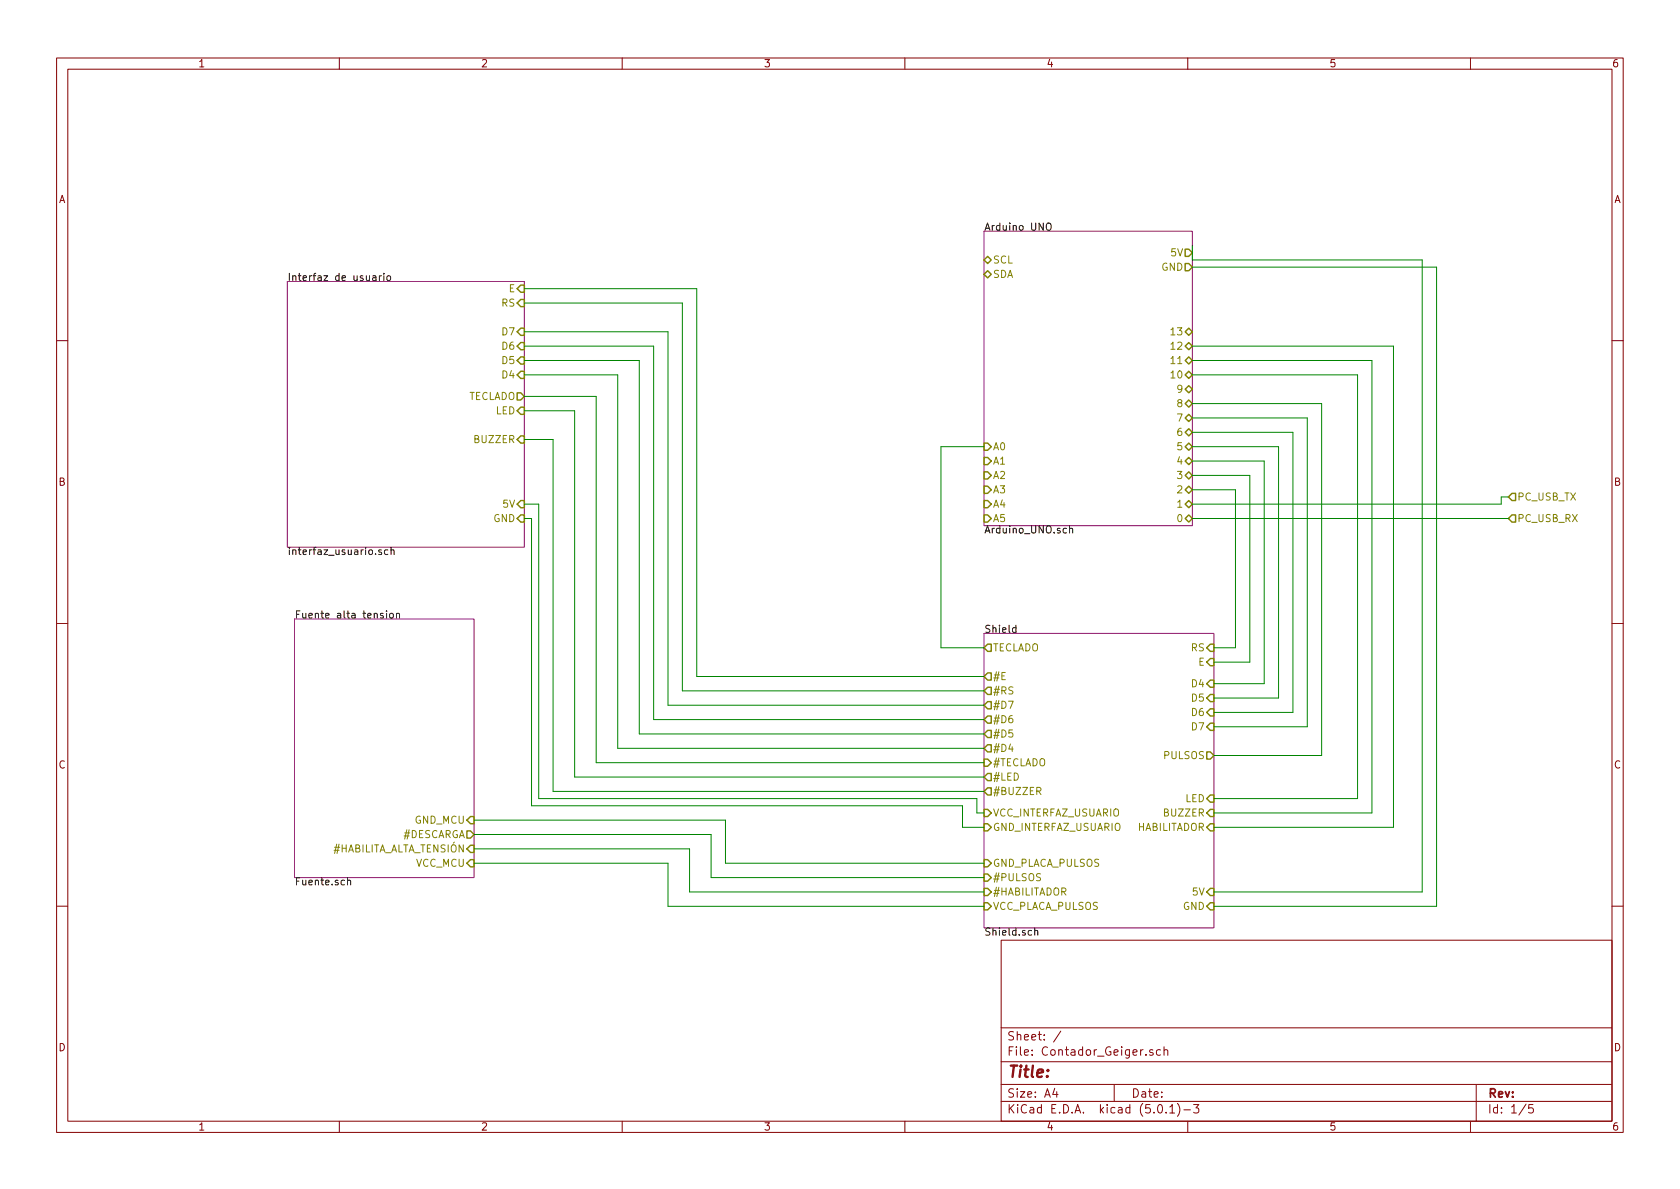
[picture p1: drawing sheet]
<svg xmlns="http://www.w3.org/2000/svg" width="297mm" height="210mm" viewBox="0 0 297 210" stroke-linecap="round" stroke-linejoin="round" font-family="sans-serif">
<g fill="none" stroke="#840000" stroke-width=".18">
<path d="M10 10.3h277v189.9h-277zM12 12.2h273v186.1h-273zM60 10.3v1.9M110 10.3v1.9M160 10.3v1.9M210 10.3v1.9M260 10.3v1.9M10 60.2h2M285 60.2h2M10 110.3h2M285 110.3h2M10 160.2h2"/>
<path d="M177 166.3h108v32h-108zM285 160.2h2M60 198.3v1.9M110 198.3v1.9M160 198.3v1.9M177 194.8h108M177 191.8h108M177 187.8h108M177 181.8h108M186.5 192.5l-.4 1h1M186.8 193v1M187.6 182.3l-1.3 2"/>
<path d="M197 191.8v3M203.8 185.7a.37 .37 0 0 0-.5 .1v.2l.5 .2 .1 .1-.2 .3-.4-.1M204.8 195.5l.4-.2a.94 .94 0 0 1 0 1.5 .79 .79 0 0 1-.4-1.3zM205.2 185.7l-.5-.1-.2 .3v.6l.2 .1 .5-.1M205.8 185.7h.1a.37 .37 0 0 1 .6 .1v.8M205.8 185.1v1.5M206.2 196.7v.1M206.8 195.8l.5-.5v1.5M206.8 196.8h.9M208.2 195.1a1.71 1.71 0 0 1 0 2.3M209.3 196.3h1.2M210 198.3v1.9"/>
<path d="M211 195.3h1l-.5 .6 .4 .1v.7l-.2 .1-.7-.1M260 198.3v1.9M261 191.8v6.5M269.8 195.2l-1.2 2M271 195.3h-.7v.7l.2-.1 .5 .1 .1 .2-.1 .5-.2 .1-.5-.1"/>
</g>
<path d="M50.8 49.8h41.9v47h-41.9zM174 40.9h36.8v52.1h-36.8zM52.1 109.5h31.7v45.7h-31.7zM174 112h40.6v52.1h-40.6z" fill="none" stroke="#840084" stroke-width=".18"/>
<g fill="none" stroke="#000" stroke-width=".18">
<path d="M185.1 39.6l.2-.2a.45 .45 0 0 1 .6 .5v.4l-.2 .4h-.5a.92 .92 0 0 1-.1-1.1zM65.9 48.8h.5l.1 .8M66.5 49.1h-.5l-.1 .2v.2h.6M67.1 48.8v.8M67.4 48.8h-.2l-.1 .2M67.9 48.3v.2M67.9 48.8v.8M68.5 48.9l.2-.1 .3 .1 .1 .5-.2 .1-.2 .1-.2-.1zM67.4 97.3l-.3-.1-.1 .2v.2l.4 .1v.3h-.4M68.6 97.3l-.4-.1-.2 .3 .1 .5h.5M69.1 97.4l.2-.2 .3 .1 .1 .8M69.1 96.8v1.3"/>
<path d="M189.1 93.5l.2-.1 .3 .1 .1 .8M189.1 93v1.3M67.7 108.5h-.3l-.1 .1v.2l.4 .1v.3h-.4M68.4 108v.1M68.4 108.5v.8M68.9 108.6l.2-.1 .4 .1v.5l-.1 .1-.3 .1-.2-.1zM70.1 108.6l.2-.1h.3v.8M70.1 108.5v.8M179.6 111h-.4l-.2 .2 .1 .6h.5M179.6 110.6v1.2M61.4 155.8l.2-.2 .3 .1 .1 .8M61.4 155.2v1.3"/>
<path d="M183 164.7l.1-.2 .3 .1 .1 .8M183 164.1v1.3"/>
</g>
<g fill="none" stroke="#848400" stroke-width=".25">
<path d="M91.4 51l.7-.6h.6v1.3h-.6zM92.1 53h.6v1.2h-.6l-.7-.6zM92.1 58h.6v1.3h-.6l-.7-.6zM174 46l.6-.7 .7 .7-.7 .6zM174 48.5l.6-.6 .7 .6-.7 .6zM209.5 58.7l.7-.7 .6 .7-.6 .6zM209.5 44.1h.7l.6 .6-.6 .6h-.7zM209.5 46.6h.7l.6 .6-.6 .7h-.7zM91.4 61.2l.7-.6h.6v1.2h-.6zM91.4 69.5h.7l.6 .6-.6 .6h-.7zM92.1 63.1h.6v1.3h-.6l-.7-.7zM92.1 65.7h.6v1.2h-.6l-.7-.6z"/>
<path d="M92.1 72h.6v1.3h-.6l-.7-.7zM92.1 77.1h.6v1.3h-.6l-.7-.7zM174 78.4h.6l.7 .6-.7 .6h-.6zM209.5 71.4l.7-.7 .6 .7-.6 .6zM209.5 68.8l.7-.6 .6 .6-.6 .7zM209.5 66.3l.7-.6 .6 .6-.6 .6zM209.5 63.7l.7-.6 .6 .6-.6 .7zM209.5 61.2l.7-.6 .6 .6-.6 .6zM209.5 73.9l.7-.6 .6 .6-.6 .6zM209.5 76.4l.7-.6 .6 .6-.6 .7zM209.5 79l.7-.6 .6 .6-.6 .6zM92.1 88.5h.6v1.3h-.6l-.7-.7z"/>
<path d="M92.1 91.1h.6v1.2h-.6l-.7-.6zM174 91.1h.6l.7 .6-.7 .6h-.6zM174 88.5h.6l.7 .6-.7 .7h-.6zM174 86h.6l.7 .6-.7 .6h-.6zM174 83.4h.6l.7 .7-.7 .6h-.6zM174 80.9h.6l.7 .6-.7 .7h-.6zM209.5 81.5l.7-.6 .6 .6-.6 .7zM209.5 84.1l.7-.7 .6 .7-.6 .6zM209.5 86.6l.7-.6 .6 .6-.6 .6zM209.5 89.1l.7-.6 .6 .6-.6 .7zM209.5 91.7l.7-.6 .6 .6-.6 .6zM267.3 87.2h.7v1.3h-.7l-.6-.6z"/>
<path d="M267.3 91.1h.7v1.2h-.7l-.6-.6zM174.6 113.9h.7v1.3h-.7l-.6-.7zM174.6 119h.7v1.3h-.7l-.6-.7zM214 113.9h.6v1.3h-.6l-.6-.7zM214 116.5h.6v1.2h-.6l-.6-.6zM174 134.2h.6l.7 .7-.7 .6h-.6zM174.6 121.5h.7v1.3h-.7l-.6-.6zM174.6 124.1h.7v1.2h-.7l-.6-.6zM174.6 126.6h.7v1.3h-.7l-.6-.7zM174.6 129.2h.7v1.2h-.7l-.6-.6zM174.6 131.7h.7v1.3h-.7l-.6-.7zM174.6 136.8h.7v1.2h-.7l-.6-.6z"/>
<path d="M174.6 139.3h.7v1.3h-.7l-.6-.7zM213.4 133h.6l.6 .6-.6 .6h-.6zM214 127.9h.6v1.3h-.6l-.6-.7zM214 125.3h.6v1.3h-.6l-.6-.6zM214 122.8h.6v1.3h-.6l-.6-.7zM214 120.3h.6v1.2h-.6l-.6-.6zM82.5 146.9h.7l.6 .7-.6 .6h-.7zM83.2 149.5h.6v1.2h-.6l-.7-.6zM83.2 152h.6v1.3h-.6l-.7-.7zM83.2 144.4h.6v1.3h-.6l-.7-.7zM174 154.6h.6l.7 .6-.7 .6h-.6zM174 157.1h.6l.7 .6-.7 .7h-.6z"/>
<path d="M174 159.6h.6l.7 .7-.7 .6h-.6zM174 152h.6l.7 .6-.7 .7h-.6zM174 143.1h.6l.7 .7-.7 .6h-.6zM174 145.7h.6l.7 .6-.7 .6h-.6zM214 140.6h.6v1.3h-.6l-.6-.7zM214 157.1h.6v1.3h-.6l-.6-.7zM214 159.6h.6v1.3h-.6l-.6-.6zM214 143.1h.6v1.3h-.6l-.6-.6zM214 145.7h.6v1.2h-.6l-.6-.6z"/>
</g>
<g fill="none" stroke="#008400" stroke-width=".18">
<path d="M92.7 58.7h25.4v66h55.9M92.7 51h30.5v68.6h50.8M92.7 53.6h27.9v68.6h53.4M210.8 47.2h43.2v113.1h-39.4M210.8 43.4v2.6h40.7v111.7h-36.9M92.7 63.7h20.3v66.1h61M92.7 61.2h22.9v66h58.4M92.7 66.3h16.5v66h64.8M92.7 70.1h12.7v64.8h68.6M92.7 72.6h8.9v64.8h72.4M92.7 77.7h5.1v62.2h76.2M174 79h-7.6v35.5h7.6"/>
<path d="M210.8 79h15.3v44.4h-11.5M210.8 76.4h17.8v49.6h-14M210.8 73.9h20.3v54.6h-16.5M210.8 71.4h22.9v62.2h-19.1M210.8 63.7h31.8v80.1h-28M210.8 61.2h35.6v85.1h-31.8M210.8 66.3h29.2v74.9h-25.4M92.7 89.1h2.5v52.1h77.5v2.6h1.3M92.7 91.7h1.3v50.8h76.2v3.8h3.8M210.8 86.6h7.6v27.9h-3.8M210.8 84.1h10.2v33h-6.4M210.8 81.5h12.7v39.4h-8.9"/>
<path d="M210.8 91.7h55.9M266.7 87.9h-1.3v1.2h-54.6M83.8 150.1h38.1v7.6h52.1M83.8 152.6h34.3v7.7h55.9M83.8 145h44.5v7.6h45.7M83.8 147.6h41.9v7.6h48.3"/>
</g>
<text font-size="2.8" fill="#840000" x="178" y="190.5">Title:</text>
<g font-size="2.1" fill="#840000">
<text x="178" y="184">Sheet: /</text>
<text x="178" y="186.7">File: Contador_Geiger.sch</text>
<text x="178" y="196.9">KiCad E.D.A. kicad (5.0.1)-3</text>
<text x="178" y="194.1">Size: A4</text>
<text x="200" y="194.1">Date:</text>
<text x="263" y="194.1">Rev:</text>
<text x="263" y="196.9">Id: 1/5</text>
</g>
<g font-size="1.8" fill="#840000">
<text x="35" y="11.9">1</text>
<text x="85" y="11.9">2</text>
<text x="135" y="11.9">3</text>
<text x="185" y="11.9">4</text>
<text x="235" y="11.9">5</text>
<text x="285" y="11.9">6</text>
<text x="10.4" y="35.9">A</text>
<text x="285.4" y="35.9">A</text>
<text x="10.4" y="85.9">B</text>
<text x="285.4" y="85.9">B</text>
<text x="10.4" y="135.9">C</text>
<text x="285.4" y="135.9">C</text>
<text x="10.4" y="185.9">D</text>
<text x="285.4" y="185.9">D</text>
<text x="35" y="199.9">1</text>
<text x="85" y="199.9">2</text>
<text x="135" y="199.9">3</text>
<text x="185" y="199.9">4</text>
<text x="235" y="199.9">5</text>
<text x="285" y="199.9">6</text>
</g>
<g font-size="1.8">
<text x="174" y="40.8">Arduino UNO</text>
<text x="50.8" y="49.7">Interfaz de usuario</text>
<text x="174" y="94.3">Arduino_UNO.sch</text>
<text x="50.8" y="98.1">interfaz_usuario.sch</text>
<text x="52.1" y="109.4">Fuente alta tension</text>
<text x="174" y="111.9">Shield</text>
<text x="52.1" y="156.6">Fuente.sch</text>
<text x="174" y="165.4">Shield.sch</text>
</g>
<g font-size="1.8" fill="#848400">
<text x="175.5" y="46.6">SCL</text>
<text x="205.4" y="47.9">GND</text>
<text x="207.1" y="45.3">5V</text>
<text x="90" y="51.7">E</text>
<text x="175.5" y="49.1">SDA</text>
<text x="88.7" y="54.2">RS</text>
<text x="88.9" y="59.3">D7</text>
<text x="207.3" y="59.3">13</text>
<text x="88.9" y="61.8">D6</text>
<text x="88.9" y="64.4">D5</text>
<text x="207.3" y="64.4">11</text>
<text x="207.3" y="61.8">12</text>
<text x="82.6" y="70.7">TECLADO</text>
<text x="88.9" y="66.9">D4</text>
<text x="207.3" y="66.9">10</text>
<text x="208.3" y="69.5">9</text>
<text x="87.7" y="73.3">LED</text>
<text x="208.3" y="72">8</text>
<text x="208.3" y="74.5">7</text>
<text x="208.3" y="77.1">6</text>
<text x="84" y="78.4">BUZZER</text>
<text x="175.5" y="82.2">A1</text>
<text x="175.5" y="79.6">A0</text>
<text x="208.3" y="79.6">5</text>
<text x="208.3" y="82.2">4</text>
<text x="89" y="89.8">5V</text>
<text x="175.5" y="89.8">A4</text>
<text x="175.5" y="87.2">A3</text>
<text x="175.5" y="84.7">A2</text>
<text x="208.3" y="84.7">3</text>
<text x="208.3" y="87.2">2</text>
<text x="208.3" y="89.8">1</text>
<text x="268.2" y="88.5">PC_USB_TX</text>
<text x="87.2" y="92.3">GND</text>
<text x="175.5" y="92.3">A5</text>
<text x="208.3" y="92.3">0</text>
<text x="268.2" y="92.3">PC_USB_RX</text>
<text x="175.5" y="115.2">TECLADO</text>
<text x="210.6" y="115.2">RS</text>
<text x="211.9" y="117.7">E</text>
<text x="175.5" y="120.3">#E</text>
<text x="175.5" y="122.8">#RS</text>
<text x="175.5" y="125.3">#D7</text>
<text x="210.8" y="124.1">D5</text>
<text x="210.8" y="121.5">D4</text>
<text x="175.5" y="127.9">#D6</text>
<text x="175.5" y="130.4">#D5</text>
<text x="210.8" y="129.2">D7</text>
<text x="210.8" y="126.6">D6</text>
<text x="175.5" y="135.5">#TECLADO</text>
<text x="175.5" y="133">#D4</text>
<text x="205.8" y="134.2">PULSOS</text>
<text x="175.5" y="138">#LED</text>
<text x="175.5" y="140.6">#BUZZER</text>
<text x="209.6" y="141.9">LED</text>
<text x="71.2" y="148.2">#DESCARGA</text>
<text x="73.4" y="145.7">GND_MCU</text>
<text x="175.5" y="144.4">VCC_INTERFAZ_USUARIO</text>
<text x="175.5" y="146.9">GND_INTERFAZ_USUARIO</text>
<text x="200.9" y="146.9">HABILITADOR</text>
<text x="205.9" y="144.4">BUZZER</text>
<text x="58.5" y="150.7">#HABILITA_ALTA_TENSIÓN</text>
<text x="73.6" y="153.3">VCC_MCU</text>
<text x="175.5" y="155.8">#PULSOS</text>
<text x="175.5" y="153.3">GND_PLACA_PULSOS</text>
<text x="175.5" y="158.4">#HABILITADOR</text>
<text x="175.5" y="160.9">VCC_PLACA_PULSOS</text>
<text x="209.2" y="160.9">GND</text>
<text x="210.9" y="158.4">5V</text>
</g>
</svg>
